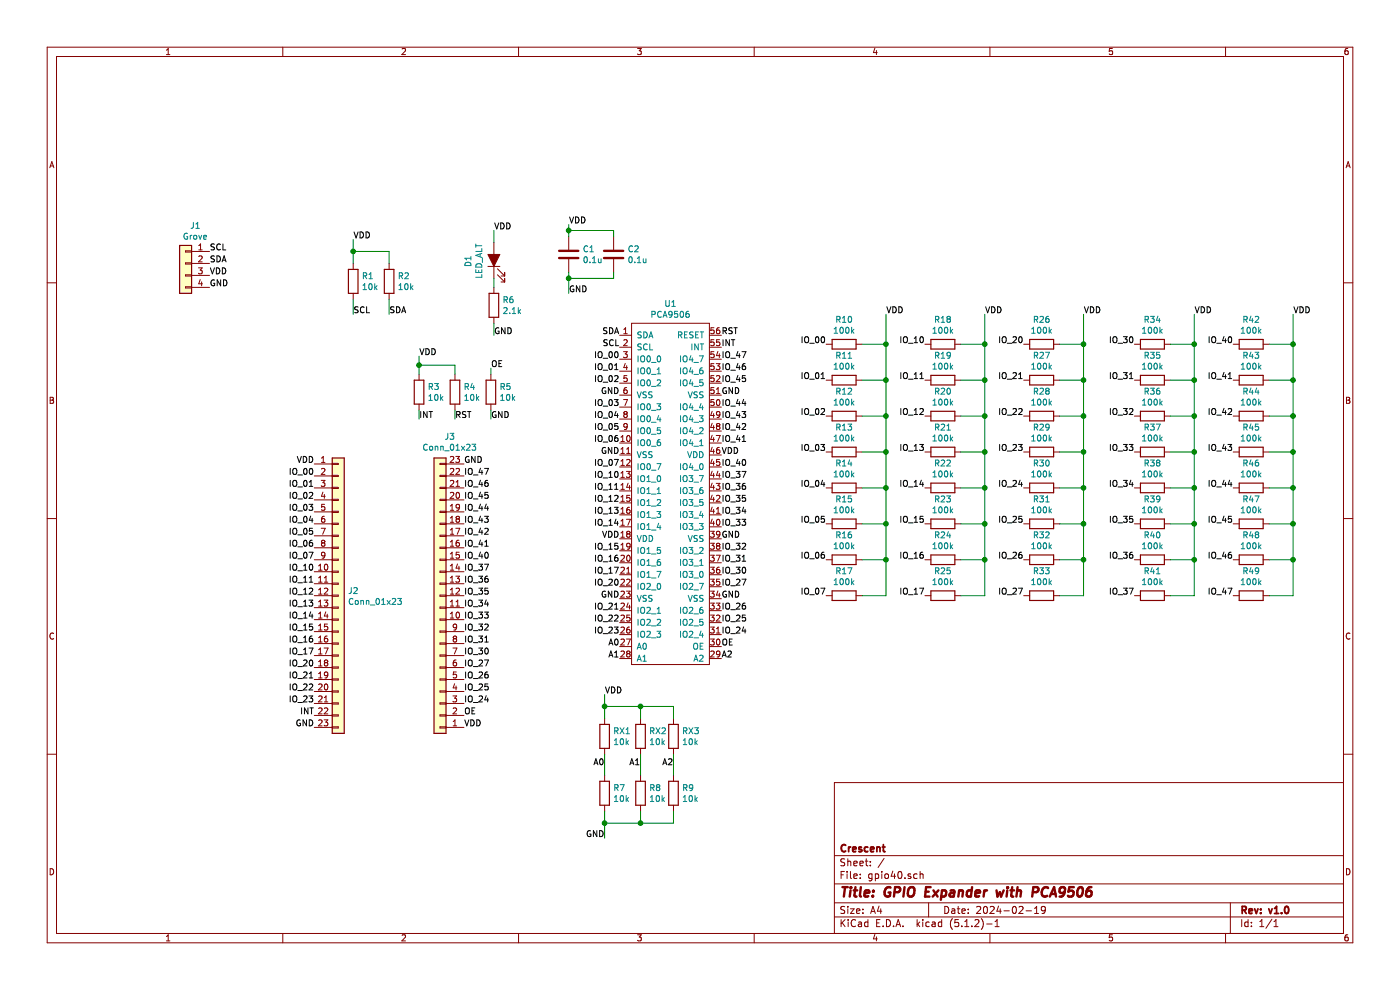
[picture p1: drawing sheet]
EESchema Schematic File Version 4
EELAYER 29 0
EELAYER END
$Descr A4 11693 8268
encoding utf-8
Sheet 1 1
Title "GPIO Expander with PCA9506"
Date "2024-02-19"
Rev "v1.0"
Comp "Crescent"
Comment1 ""
Comment2 ""
Comment3 ""
Comment4 ""
$EndDescr
$Comp
L PCA9506:PCA9506 U1
U 1 1
P 5275 2700
F 0 "U1" H 5600 2865 50  0000 C CNN
F 1 "PCA9506" H 5600 2774 50  0000 C CNN
F 2 "Package_SO:TSSOP-56_6.1x14mm_P0.5mm" H 5275 2700 50  0001 C CNN
F 3 "" H 5275 2700 50  0001 C CNN
	1    5275 2700
	1    0    0    -1  
$EndComp
$Comp
L Connector_Generic:Conn_01x04 J1
U 1 1
P 1550 2200
F 0 "J1" H 1468 2517 50  0000 C CNN
F 1 "Grove" H 1468 2426 50  0000 C CNN
F 2 "GroveCon:GROVE" H 1550 2200 50  0001 C CNN
F 3 "~" H 1550 2200 50  0001 C CNN
	1    1550 2200
	-1   0    0    -1  
$EndComp
$Comp
L Device:C C1
U 1 1
P 4750 2125
F 0 "C1" H 4865 2171 50  0000 L CNN
F 1 "0.1u" H 4865 2080 50  0000 L CNN
F 2 "Capacitor_SMD:C_0603_1608Metric" H 4788 1975 50  0001 C CNN
F 3 "~" H 4750 2125 50  0001 C CNN
	1    4750 2125
	1    0    0    -1  
$EndComp
$Comp
L Device:R R1
U 1 1
P 2950 2350
F 0 "R1" H 3020 2396 50  0000 L CNN
F 1 "10k" H 3020 2305 50  0000 L CNN
F 2 "Resistor_SMD:R_0603_1608Metric" V 2880 2350 50  0001 C CNN
F 3 "~" H 2950 2350 50  0001 C CNN
	1    2950 2350
	1    0    0    -1  
$EndComp
$Comp
L Device:LED_ALT D1
U 1 1
P 4125 2175
F 0 "D1" H 4118 2391 50  0000 C CNN
F 1 "LED_ALT" H 4118 2300 50  0000 C CNN
F 2 "Diode_SMD:D_0603_1608Metric" H 4125 2175 50  0001 C CNN
F 3 "~" H 4125 2175 50  0001 C CNN
	1    4125 2175
	0    -1   -1   0   
$EndComp
Text Label 5175 3000 2    50   ~ 0
IO_00
Text Label 5175 3100 2    50   ~ 0
IO_01
Text Label 5175 3200 2    50   ~ 0
IO_02
Text Label 5175 3400 2    50   ~ 0
IO_03
Text Label 5175 3500 2    50   ~ 0
IO_04
Text Label 5175 3600 2    50   ~ 0
IO_05
Text Label 5175 3700 2    50   ~ 0
IO_06
Text Label 5175 3900 2    50   ~ 0
IO_07
Text Label 5175 4000 2    50   ~ 0
IO_10
Text Label 5175 4100 2    50   ~ 0
IO_11
Text Label 5175 4200 2    50   ~ 0
IO_12
Text Label 5175 4300 2    50   ~ 0
IO_13
Text Label 5175 4400 2    50   ~ 0
IO_14
Text Label 5175 4600 2    50   ~ 0
IO_15
Text Label 5175 4700 2    50   ~ 0
IO_16
Text Label 5175 4800 2    50   ~ 0
IO_17
Text Label 5175 4900 2    50   ~ 0
IO_20
Text Label 5175 5100 2    50   ~ 0
IO_21
Text Label 5175 5200 2    50   ~ 0
IO_22
Text Label 5175 5300 2    50   ~ 0
IO_23
Text Label 6025 5300 0    50   ~ 0
IO_24
Text Label 6025 5200 0    50   ~ 0
IO_25
Text Label 6025 5100 0    50   ~ 0
IO_26
Text Label 6025 4900 0    50   ~ 0
IO_27
Text Label 6025 4800 0    50   ~ 0
IO_30
Text Label 6025 4700 0    50   ~ 0
IO_31
Text Label 6025 4600 0    50   ~ 0
IO_32
Text Label 6025 4400 0    50   ~ 0
IO_33
Text Label 6025 4300 0    50   ~ 0
IO_34
Text Label 6025 4200 0    50   ~ 0
IO_35
Text Label 6025 4100 0    50   ~ 0
IO_36
Text Label 6025 4000 0    50   ~ 0
IO_37
Text Label 6025 3900 0    50   ~ 0
IO_40
Text Label 6025 3700 0    50   ~ 0
IO_41
Text Label 6025 3600 0    50   ~ 0
IO_42
Text Label 6025 3500 0    50   ~ 0
IO_43
Text Label 6025 3400 0    50   ~ 0
IO_44
Text Label 6025 3200 0    50   ~ 0
IO_45
Text Label 6025 3100 0    50   ~ 0
IO_46
Text Label 6025 3000 0    50   ~ 0
IO_47
Text Label 2625 3975 2    50   ~ 0
IO_00
Text Label 2625 4075 2    50   ~ 0
IO_01
Text Label 2625 4175 2    50   ~ 0
IO_02
Text Label 2625 4275 2    50   ~ 0
IO_03
Text Label 2625 4375 2    50   ~ 0
IO_04
Text Label 2625 4475 2    50   ~ 0
IO_05
Text Label 2625 4575 2    50   ~ 0
IO_06
Text Label 2625 4675 2    50   ~ 0
IO_07
Text Label 2625 4775 2    50   ~ 0
IO_10
Text Label 2625 4875 2    50   ~ 0
IO_11
Text Label 2625 4975 2    50   ~ 0
IO_12
Text Label 2625 5075 2    50   ~ 0
IO_13
Text Label 2625 5175 2    50   ~ 0
IO_14
Text Label 2625 5275 2    50   ~ 0
IO_15
Text Label 2625 5375 2    50   ~ 0
IO_16
Text Label 2625 5475 2    50   ~ 0
IO_17
Text Label 2625 5575 2    50   ~ 0
IO_20
Text Label 2625 5675 2    50   ~ 0
IO_21
Text Label 2625 5775 2    50   ~ 0
IO_22
Text Label 2625 5875 2    50   ~ 0
IO_23
Text Label 3875 5875 0    50   ~ 0
IO_24
Text Label 3875 5775 0    50   ~ 0
IO_25
Text Label 3875 5675 0    50   ~ 0
IO_26
Text Label 3875 5575 0    50   ~ 0
IO_27
Text Label 3875 5475 0    50   ~ 0
IO_30
Text Label 3875 5375 0    50   ~ 0
IO_31
Text Label 3875 5275 0    50   ~ 0
IO_32
Text Label 3875 5175 0    50   ~ 0
IO_33
Text Label 3875 5075 0    50   ~ 0
IO_34
Text Label 3875 4975 0    50   ~ 0
IO_35
Text Label 3875 4875 0    50   ~ 0
IO_36
Text Label 3875 4775 0    50   ~ 0
IO_37
Text Label 3875 4675 0    50   ~ 0
IO_40
Text Label 3875 4575 0    50   ~ 0
IO_41
Text Label 3875 4475 0    50   ~ 0
IO_42
Text Label 3875 4375 0    50   ~ 0
IO_43
Text Label 3875 4275 0    50   ~ 0
IO_44
Text Label 3875 4175 0    50   ~ 0
IO_45
Text Label 3875 4075 0    50   ~ 0
IO_46
Text Label 3875 3975 0    50   ~ 0
IO_47
Text Label 1750 2100 0    50   ~ 0
SCL
Text Label 1750 2200 0    50   ~ 0
SDA
Text Label 1750 2300 0    50   ~ 0
VDD
Text Label 1750 2400 0    50   ~ 0
GND
$Comp
L Device:R R2
U 1 1
P 3250 2350
F 0 "R2" H 3320 2396 50  0000 L CNN
F 1 "10k" H 3320 2305 50  0000 L CNN
F 2 "Resistor_SMD:R_0603_1608Metric" V 3180 2350 50  0001 C CNN
F 3 "~" H 3250 2350 50  0001 C CNN
	1    3250 2350
	1    0    0    -1  
$EndComp
Text Label 2950 2000 0    50   ~ 0
VDD
Text Label 2950 2625 0    50   ~ 0
SCL
Text Label 3250 2625 0    50   ~ 0
SDA
Wire Wire Line
	2950 2000 2950 2100
Wire Wire Line
	2950 2500 2950 2625
Wire Wire Line
	3250 2200 3250 2100
Wire Wire Line
	3250 2100 2950 2100
Connection ~ 2950 2100
Wire Wire Line
	2950 2100 2950 2200
Wire Wire Line
	3250 2500 3250 2625
Text Label 5175 2900 2    50   ~ 0
SCL
Text Label 5175 2800 2    50   ~ 0
SDA
$Comp
L Device:R R10
U 1 1
P 7050 2875
F 0 "R10" V 6843 2875 50  0000 C CNN
F 1 "100k" V 6934 2875 50  0000 C CNN
F 2 "Resistor_SMD:R_0603_1608Metric" V 6980 2875 50  0001 C CNN
F 3 "~" H 7050 2875 50  0001 C CNN
	1    7050 2875
	0    1    1    0   
$EndComp
$Comp
L Device:R R11
U 1 1
P 7050 3175
F 0 "R11" V 6843 3175 50  0000 C CNN
F 1 "100k" V 6934 3175 50  0000 C CNN
F 2 "Resistor_SMD:R_0603_1608Metric" V 6980 3175 50  0001 C CNN
F 3 "~" H 7050 3175 50  0001 C CNN
	1    7050 3175
	0    1    1    0   
$EndComp
$Comp
L Connector_Generic:Conn_01x23 J2
U 1 1
P 2825 4975
F 0 "J2" H 2905 5017 50  0000 L CNN
F 1 "Conn_01x23" H 2905 4926 50  0000 L CNN
F 2 "Connector_PinSocket_2.54mm:PinSocket_1x23_P2.54mm_Vertical" H 2825 4975 50  0001 C CNN
F 3 "~" H 2825 4975 50  0001 C CNN
	1    2825 4975
	1    0    0    -1  
$EndComp
$Comp
L Connector_Generic:Conn_01x23 J3
U 1 1
P 3675 4975
F 0 "J3" H 3593 3650 50  0000 C CNN
F 1 "Conn_01x23" H 3593 3741 50  0000 C CNN
F 2 "Connector_PinSocket_2.54mm:PinSocket_1x23_P2.54mm_Vertical" H 3675 4975 50  0001 C CNN
F 3 "~" H 3675 4975 50  0001 C CNN
	1    3675 4975
	-1   0    0    1   
$EndComp
Text Label 2625 3875 2    50   ~ 0
VDD
Text Label 6025 2900 0    50   ~ 0
INT
Text Label 6025 2800 0    50   ~ 0
RST
Text Label 6025 5400 0    50   ~ 0
OE
Text Label 3875 5975 0    50   ~ 0
OE
Text Label 2625 5975 2    50   ~ 0
INT
Text Label 5175 3300 2    50   ~ 0
GND
Text Label 5175 3800 2    50   ~ 0
GND
Text Label 6025 4500 0    50   ~ 0
GND
Text Label 6025 5000 0    50   ~ 0
GND
Text Label 5175 5000 2    50   ~ 0
GND
Text Label 5175 4500 2    50   ~ 0
VDD
Text Label 6025 3800 0    50   ~ 0
VDD
Text Label 2625 6075 2    50   ~ 0
GND
Text Label 3875 3875 0    50   ~ 0
GND
Text Label 3875 6075 0    50   ~ 0
VDD
Text Label 4100 3075 0    50   ~ 0
OE
$Comp
L Device:R R5
U 1 1
P 4100 3275
F 0 "R5" H 4170 3321 50  0000 L CNN
F 1 "10k" H 4170 3230 50  0000 L CNN
F 2 "Resistor_SMD:R_0603_1608Metric" V 4030 3275 50  0001 C CNN
F 3 "~" H 4100 3275 50  0001 C CNN
	1    4100 3275
	1    0    0    -1  
$EndComp
Text Label 4100 3500 0    50   ~ 0
GND
Wire Wire Line
	4100 3075 4100 3125
Wire Wire Line
	4100 3425 4100 3500
$Comp
L Device:R R4
U 1 1
P 3800 3275
F 0 "R4" H 3870 3321 50  0000 L CNN
F 1 "10k" H 3870 3230 50  0000 L CNN
F 2 "Resistor_SMD:R_0603_1608Metric" V 3730 3275 50  0001 C CNN
F 3 "~" H 3800 3275 50  0001 C CNN
	1    3800 3275
	1    0    0    -1  
$EndComp
Text Label 3800 3500 0    50   ~ 0
RST
$Comp
L Device:R R3
U 1 1
P 3500 3275
F 0 "R3" H 3570 3321 50  0000 L CNN
F 1 "10k" H 3570 3230 50  0000 L CNN
F 2 "Resistor_SMD:R_0603_1608Metric" V 3430 3275 50  0001 C CNN
F 3 "~" H 3500 3275 50  0001 C CNN
	1    3500 3275
	1    0    0    -1  
$EndComp
Text Label 3500 3500 0    50   ~ 0
INT
Text Label 10800 2625 0    50   ~ 0
VDD
Wire Wire Line
	3500 2975 3500 3050
Wire Wire Line
	3500 3050 3800 3050
Wire Wire Line
	3800 3050 3800 3125
Connection ~ 3500 3050
Wire Wire Line
	3500 3050 3500 3125
Wire Wire Line
	3800 3425 3800 3500
Wire Wire Line
	3500 3425 3500 3500
Text Label 5175 5400 2    50   ~ 0
A0
Text Label 5175 5500 2    50   ~ 0
A1
Text Label 6025 5500 0    50   ~ 0
A2
Text Label 6025 3300 0    50   ~ 0
GND
$Comp
L Device:R R6
U 1 1
P 4125 2550
F 0 "R6" H 4195 2596 50  0000 L CNN
F 1 "2.1k" H 4195 2505 50  0000 L CNN
F 2 "Resistor_SMD:R_0603_1608Metric" V 4055 2550 50  0001 C CNN
F 3 "~" H 4125 2550 50  0001 C CNN
	1    4125 2550
	1    0    0    -1  
$EndComp
Text Label 4125 1925 0    50   ~ 0
VDD
Text Label 4125 2800 0    50   ~ 0
GND
Wire Wire Line
	4125 1925 4125 2025
Wire Wire Line
	4125 2325 4125 2400
Wire Wire Line
	4125 2700 4125 2800
$Comp
L Device:C C2
U 1 1
P 5125 2125
F 0 "C2" H 5240 2171 50  0000 L CNN
F 1 "0.1u" H 5240 2080 50  0000 L CNN
F 2 "Capacitor_SMD:C_0603_1608Metric" H 5163 1975 50  0001 C CNN
F 3 "~" H 5125 2125 50  0001 C CNN
	1    5125 2125
	1    0    0    -1  
$EndComp
Text Label 4750 1875 0    50   ~ 0
VDD
Text Label 4750 2450 0    50   ~ 0
GND
Wire Wire Line
	4750 1875 4750 1925
Wire Wire Line
	4750 2275 4750 2325
Wire Wire Line
	4750 2325 5125 2325
Wire Wire Line
	5125 2325 5125 2275
Connection ~ 4750 2325
Wire Wire Line
	4750 2325 4750 2450
Wire Wire Line
	5125 1975 5125 1925
Wire Wire Line
	5125 1925 4750 1925
Connection ~ 4750 1925
Wire Wire Line
	4750 1925 4750 1975
$Comp
L Device:R R12
U 1 1
P 7050 3475
F 0 "R12" V 6843 3475 50  0000 C CNN
F 1 "100k" V 6934 3475 50  0000 C CNN
F 2 "Resistor_SMD:R_0603_1608Metric" V 6980 3475 50  0001 C CNN
F 3 "~" H 7050 3475 50  0001 C CNN
	1    7050 3475
	0    1    1    0   
$EndComp
$Comp
L Device:R R13
U 1 1
P 7050 3775
F 0 "R13" V 6843 3775 50  0000 C CNN
F 1 "100k" V 6934 3775 50  0000 C CNN
F 2 "Resistor_SMD:R_0603_1608Metric" V 6980 3775 50  0001 C CNN
F 3 "~" H 7050 3775 50  0001 C CNN
	1    7050 3775
	0    1    1    0   
$EndComp
$Comp
L Device:R R14
U 1 1
P 7050 4075
F 0 "R14" V 6843 4075 50  0000 C CNN
F 1 "100k" V 6934 4075 50  0000 C CNN
F 2 "Resistor_SMD:R_0603_1608Metric" V 6980 4075 50  0001 C CNN
F 3 "~" H 7050 4075 50  0001 C CNN
	1    7050 4075
	0    1    1    0   
$EndComp
$Comp
L Device:R R15
U 1 1
P 7050 4375
F 0 "R15" V 6843 4375 50  0000 C CNN
F 1 "100k" V 6934 4375 50  0000 C CNN
F 2 "Resistor_SMD:R_0603_1608Metric" V 6980 4375 50  0001 C CNN
F 3 "~" H 7050 4375 50  0001 C CNN
	1    7050 4375
	0    1    1    0   
$EndComp
$Comp
L Device:R R16
U 1 1
P 7050 4675
F 0 "R16" V 6843 4675 50  0000 C CNN
F 1 "100k" V 6934 4675 50  0000 C CNN
F 2 "Resistor_SMD:R_0603_1608Metric" V 6980 4675 50  0001 C CNN
F 3 "~" H 7050 4675 50  0001 C CNN
	1    7050 4675
	0    1    1    0   
$EndComp
$Comp
L Device:R R17
U 1 1
P 7050 4975
F 0 "R17" V 6843 4975 50  0000 C CNN
F 1 "100k" V 6934 4975 50  0000 C CNN
F 2 "Resistor_SMD:R_0603_1608Metric" V 6980 4975 50  0001 C CNN
F 3 "~" H 7050 4975 50  0001 C CNN
	1    7050 4975
	0    1    1    0   
$EndComp
Text Label 6900 2875 2    50   ~ 0
IO_00
Text Label 6900 3175 2    50   ~ 0
IO_01
Text Label 6900 3475 2    50   ~ 0
IO_02
Text Label 6900 3775 2    50   ~ 0
IO_03
Text Label 6900 4075 2    50   ~ 0
IO_04
Text Label 6900 4375 2    50   ~ 0
IO_05
Text Label 6900 4675 2    50   ~ 0
IO_06
Text Label 6900 4975 2    50   ~ 0
IO_07
$Comp
L Device:R R18
U 1 1
P 7875 2875
F 0 "R18" V 7668 2875 50  0000 C CNN
F 1 "100k" V 7759 2875 50  0000 C CNN
F 2 "Resistor_SMD:R_0603_1608Metric" V 7805 2875 50  0001 C CNN
F 3 "~" H 7875 2875 50  0001 C CNN
	1    7875 2875
	0    1    1    0   
$EndComp
$Comp
L Device:R R19
U 1 1
P 7875 3175
F 0 "R19" V 7668 3175 50  0000 C CNN
F 1 "100k" V 7759 3175 50  0000 C CNN
F 2 "Resistor_SMD:R_0603_1608Metric" V 7805 3175 50  0001 C CNN
F 3 "~" H 7875 3175 50  0001 C CNN
	1    7875 3175
	0    1    1    0   
$EndComp
$Comp
L Device:R R20
U 1 1
P 7875 3475
F 0 "R20" V 7668 3475 50  0000 C CNN
F 1 "100k" V 7759 3475 50  0000 C CNN
F 2 "Resistor_SMD:R_0603_1608Metric" V 7805 3475 50  0001 C CNN
F 3 "~" H 7875 3475 50  0001 C CNN
	1    7875 3475
	0    1    1    0   
$EndComp
$Comp
L Device:R R21
U 1 1
P 7875 3775
F 0 "R21" V 7668 3775 50  0000 C CNN
F 1 "100k" V 7759 3775 50  0000 C CNN
F 2 "Resistor_SMD:R_0603_1608Metric" V 7805 3775 50  0001 C CNN
F 3 "~" H 7875 3775 50  0001 C CNN
	1    7875 3775
	0    1    1    0   
$EndComp
$Comp
L Device:R R22
U 1 1
P 7875 4075
F 0 "R22" V 7668 4075 50  0000 C CNN
F 1 "100k" V 7759 4075 50  0000 C CNN
F 2 "Resistor_SMD:R_0603_1608Metric" V 7805 4075 50  0001 C CNN
F 3 "~" H 7875 4075 50  0001 C CNN
	1    7875 4075
	0    1    1    0   
$EndComp
$Comp
L Device:R R23
U 1 1
P 7875 4375
F 0 "R23" V 7668 4375 50  0000 C CNN
F 1 "100k" V 7759 4375 50  0000 C CNN
F 2 "Resistor_SMD:R_0603_1608Metric" V 7805 4375 50  0001 C CNN
F 3 "~" H 7875 4375 50  0001 C CNN
	1    7875 4375
	0    1    1    0   
$EndComp
$Comp
L Device:R R24
U 1 1
P 7875 4675
F 0 "R24" V 7668 4675 50  0000 C CNN
F 1 "100k" V 7759 4675 50  0000 C CNN
F 2 "Resistor_SMD:R_0603_1608Metric" V 7805 4675 50  0001 C CNN
F 3 "~" H 7875 4675 50  0001 C CNN
	1    7875 4675
	0    1    1    0   
$EndComp
$Comp
L Device:R R25
U 1 1
P 7875 4975
F 0 "R25" V 7668 4975 50  0000 C CNN
F 1 "100k" V 7759 4975 50  0000 C CNN
F 2 "Resistor_SMD:R_0603_1608Metric" V 7805 4975 50  0001 C CNN
F 3 "~" H 7875 4975 50  0001 C CNN
	1    7875 4975
	0    1    1    0   
$EndComp
Text Label 7725 2875 2    50   ~ 0
IO_10
Text Label 7725 3175 2    50   ~ 0
IO_11
Text Label 7725 3475 2    50   ~ 0
IO_12
Text Label 7725 3775 2    50   ~ 0
IO_13
Text Label 7725 4075 2    50   ~ 0
IO_14
Text Label 7725 4375 2    50   ~ 0
IO_15
Text Label 7725 4675 2    50   ~ 0
IO_16
Text Label 7725 4975 2    50   ~ 0
IO_17
$Comp
L Device:R R34
U 1 1
P 9625 2875
F 0 "R34" V 9418 2875 50  0000 C CNN
F 1 "100k" V 9509 2875 50  0000 C CNN
F 2 "Resistor_SMD:R_0603_1608Metric" V 9555 2875 50  0001 C CNN
F 3 "~" H 9625 2875 50  0001 C CNN
	1    9625 2875
	0    1    1    0   
$EndComp
$Comp
L Device:R R35
U 1 1
P 9625 3175
F 0 "R35" V 9418 3175 50  0000 C CNN
F 1 "100k" V 9509 3175 50  0000 C CNN
F 2 "Resistor_SMD:R_0603_1608Metric" V 9555 3175 50  0001 C CNN
F 3 "~" H 9625 3175 50  0001 C CNN
	1    9625 3175
	0    1    1    0   
$EndComp
$Comp
L Device:R R36
U 1 1
P 9625 3475
F 0 "R36" V 9418 3475 50  0000 C CNN
F 1 "100k" V 9509 3475 50  0000 C CNN
F 2 "Resistor_SMD:R_0603_1608Metric" V 9555 3475 50  0001 C CNN
F 3 "~" H 9625 3475 50  0001 C CNN
	1    9625 3475
	0    1    1    0   
$EndComp
$Comp
L Device:R R37
U 1 1
P 9625 3775
F 0 "R37" V 9418 3775 50  0000 C CNN
F 1 "100k" V 9509 3775 50  0000 C CNN
F 2 "Resistor_SMD:R_0603_1608Metric" V 9555 3775 50  0001 C CNN
F 3 "~" H 9625 3775 50  0001 C CNN
	1    9625 3775
	0    1    1    0   
$EndComp
$Comp
L Device:R R38
U 1 1
P 9625 4075
F 0 "R38" V 9418 4075 50  0000 C CNN
F 1 "100k" V 9509 4075 50  0000 C CNN
F 2 "Resistor_SMD:R_0603_1608Metric" V 9555 4075 50  0001 C CNN
F 3 "~" H 9625 4075 50  0001 C CNN
	1    9625 4075
	0    1    1    0   
$EndComp
$Comp
L Device:R R39
U 1 1
P 9625 4375
F 0 "R39" V 9418 4375 50  0000 C CNN
F 1 "100k" V 9509 4375 50  0000 C CNN
F 2 "Resistor_SMD:R_0603_1608Metric" V 9555 4375 50  0001 C CNN
F 3 "~" H 9625 4375 50  0001 C CNN
	1    9625 4375
	0    1    1    0   
$EndComp
$Comp
L Device:R R40
U 1 1
P 9625 4675
F 0 "R40" V 9418 4675 50  0000 C CNN
F 1 "100k" V 9509 4675 50  0000 C CNN
F 2 "Resistor_SMD:R_0603_1608Metric" V 9555 4675 50  0001 C CNN
F 3 "~" H 9625 4675 50  0001 C CNN
	1    9625 4675
	0    1    1    0   
$EndComp
$Comp
L Device:R R41
U 1 1
P 9625 4975
F 0 "R41" V 9418 4975 50  0000 C CNN
F 1 "100k" V 9509 4975 50  0000 C CNN
F 2 "Resistor_SMD:R_0603_1608Metric" V 9555 4975 50  0001 C CNN
F 3 "~" H 9625 4975 50  0001 C CNN
	1    9625 4975
	0    1    1    0   
$EndComp
Text Label 8550 2875 2    50   ~ 0
IO_20
Text Label 8550 3175 2    50   ~ 0
IO_21
Text Label 8550 3475 2    50   ~ 0
IO_22
Text Label 8550 3775 2    50   ~ 0
IO_23
Text Label 8550 4075 2    50   ~ 0
IO_24
Text Label 8550 4375 2    50   ~ 0
IO_25
Text Label 8550 4675 2    50   ~ 0
IO_26
Text Label 8550 4975 2    50   ~ 0
IO_27
Text Label 9475 2875 2    50   ~ 0
IO_30
Text Label 9475 3175 2    50   ~ 0
IO_31
Text Label 9475 3475 2    50   ~ 0
IO_32
Text Label 9475 3775 2    50   ~ 0
IO_33
Text Label 9475 4075 2    50   ~ 0
IO_34
Text Label 9475 4375 2    50   ~ 0
IO_35
Text Label 9475 4675 2    50   ~ 0
IO_36
Text Label 9475 4975 2    50   ~ 0
IO_37
Text Label 10300 2875 2    50   ~ 0
IO_40
Text Label 10300 3175 2    50   ~ 0
IO_41
Text Label 10300 3475 2    50   ~ 0
IO_42
Text Label 10300 3775 2    50   ~ 0
IO_43
Text Label 10300 4075 2    50   ~ 0
IO_44
Text Label 10300 4375 2    50   ~ 0
IO_45
Text Label 10300 4675 2    50   ~ 0
IO_46
Text Label 10300 4975 2    50   ~ 0
IO_47
$Comp
L Device:R R26
U 1 1
P 8700 2875
F 0 "R26" V 8493 2875 50  0000 C CNN
F 1 "100k" V 8584 2875 50  0000 C CNN
F 2 "Resistor_SMD:R_0603_1608Metric" V 8630 2875 50  0001 C CNN
F 3 "~" H 8700 2875 50  0001 C CNN
	1    8700 2875
	0    1    1    0   
$EndComp
$Comp
L Device:R R27
U 1 1
P 8700 3175
F 0 "R27" V 8493 3175 50  0000 C CNN
F 1 "100k" V 8584 3175 50  0000 C CNN
F 2 "Resistor_SMD:R_0603_1608Metric" V 8630 3175 50  0001 C CNN
F 3 "~" H 8700 3175 50  0001 C CNN
	1    8700 3175
	0    1    1    0   
$EndComp
$Comp
L Device:R R28
U 1 1
P 8700 3475
F 0 "R28" V 8493 3475 50  0000 C CNN
F 1 "100k" V 8584 3475 50  0000 C CNN
F 2 "Resistor_SMD:R_0603_1608Metric" V 8630 3475 50  0001 C CNN
F 3 "~" H 8700 3475 50  0001 C CNN
	1    8700 3475
	0    1    1    0   
$EndComp
$Comp
L Device:R R29
U 1 1
P 8700 3775
F 0 "R29" V 8493 3775 50  0000 C CNN
F 1 "100k" V 8584 3775 50  0000 C CNN
F 2 "Resistor_SMD:R_0603_1608Metric" V 8630 3775 50  0001 C CNN
F 3 "~" H 8700 3775 50  0001 C CNN
	1    8700 3775
	0    1    1    0   
$EndComp
$Comp
L Device:R R30
U 1 1
P 8700 4075
F 0 "R30" V 8493 4075 50  0000 C CNN
F 1 "100k" V 8584 4075 50  0000 C CNN
F 2 "Resistor_SMD:R_0603_1608Metric" V 8630 4075 50  0001 C CNN
F 3 "~" H 8700 4075 50  0001 C CNN
	1    8700 4075
	0    1    1    0   
$EndComp
$Comp
L Device:R R31
U 1 1
P 8700 4375
F 0 "R31" V 8493 4375 50  0000 C CNN
F 1 "100k" V 8584 4375 50  0000 C CNN
F 2 "Resistor_SMD:R_0603_1608Metric" V 8630 4375 50  0001 C CNN
F 3 "~" H 8700 4375 50  0001 C CNN
	1    8700 4375
	0    1    1    0   
$EndComp
$Comp
L Device:R R32
U 1 1
P 8700 4675
F 0 "R32" V 8493 4675 50  0000 C CNN
F 1 "100k" V 8584 4675 50  0000 C CNN
F 2 "Resistor_SMD:R_0603_1608Metric" V 8630 4675 50  0001 C CNN
F 3 "~" H 8700 4675 50  0001 C CNN
	1    8700 4675
	0    1    1    0   
$EndComp
$Comp
L Device:R R33
U 1 1
P 8700 4975
F 0 "R33" V 8493 4975 50  0000 C CNN
F 1 "100k" V 8584 4975 50  0000 C CNN
F 2 "Resistor_SMD:R_0603_1608Metric" V 8630 4975 50  0001 C CNN
F 3 "~" H 8700 4975 50  0001 C CNN
	1    8700 4975
	0    1    1    0   
$EndComp
$Comp
L Device:R R42
U 1 1
P 10450 2875
F 0 "R42" V 10243 2875 50  0000 C CNN
F 1 "100k" V 10334 2875 50  0000 C CNN
F 2 "Resistor_SMD:R_0603_1608Metric" V 10380 2875 50  0001 C CNN
F 3 "~" H 10450 2875 50  0001 C CNN
	1    10450 2875
	0    1    1    0   
$EndComp
$Comp
L Device:R R43
U 1 1
P 10450 3175
F 0 "R43" V 10243 3175 50  0000 C CNN
F 1 "100k" V 10334 3175 50  0000 C CNN
F 2 "Resistor_SMD:R_0603_1608Metric" V 10380 3175 50  0001 C CNN
F 3 "~" H 10450 3175 50  0001 C CNN
	1    10450 3175
	0    1    1    0   
$EndComp
$Comp
L Device:R R44
U 1 1
P 10450 3475
F 0 "R44" V 10243 3475 50  0000 C CNN
F 1 "100k" V 10334 3475 50  0000 C CNN
F 2 "Resistor_SMD:R_0603_1608Metric" V 10380 3475 50  0001 C CNN
F 3 "~" H 10450 3475 50  0001 C CNN
	1    10450 3475
	0    1    1    0   
$EndComp
$Comp
L Device:R R45
U 1 1
P 10450 3775
F 0 "R45" V 10243 3775 50  0000 C CNN
F 1 "100k" V 10334 3775 50  0000 C CNN
F 2 "Resistor_SMD:R_0603_1608Metric" V 10380 3775 50  0001 C CNN
F 3 "~" H 10450 3775 50  0001 C CNN
	1    10450 3775
	0    1    1    0   
$EndComp
$Comp
L Device:R R46
U 1 1
P 10450 4075
F 0 "R46" V 10243 4075 50  0000 C CNN
F 1 "100k" V 10334 4075 50  0000 C CNN
F 2 "Resistor_SMD:R_0603_1608Metric" V 10380 4075 50  0001 C CNN
F 3 "~" H 10450 4075 50  0001 C CNN
	1    10450 4075
	0    1    1    0   
$EndComp
$Comp
L Device:R R47
U 1 1
P 10450 4375
F 0 "R47" V 10243 4375 50  0000 C CNN
F 1 "100k" V 10334 4375 50  0000 C CNN
F 2 "Resistor_SMD:R_0603_1608Metric" V 10380 4375 50  0001 C CNN
F 3 "~" H 10450 4375 50  0001 C CNN
	1    10450 4375
	0    1    1    0   
$EndComp
$Comp
L Device:R R48
U 1 1
P 10450 4675
F 0 "R48" V 10243 4675 50  0000 C CNN
F 1 "100k" V 10334 4675 50  0000 C CNN
F 2 "Resistor_SMD:R_0603_1608Metric" V 10380 4675 50  0001 C CNN
F 3 "~" H 10450 4675 50  0001 C CNN
	1    10450 4675
	0    1    1    0   
$EndComp
$Comp
L Device:R R49
U 1 1
P 10450 4975
F 0 "R49" V 10243 4975 50  0000 C CNN
F 1 "100k" V 10334 4975 50  0000 C CNN
F 2 "Resistor_SMD:R_0603_1608Metric" V 10380 4975 50  0001 C CNN
F 3 "~" H 10450 4975 50  0001 C CNN
	1    10450 4975
	0    1    1    0   
$EndComp
Wire Wire Line
	10600 2875 10800 2875
Wire Wire Line
	10800 2875 10800 2625
Wire Wire Line
	10600 3175 10800 3175
Wire Wire Line
	10800 3175 10800 2875
Connection ~ 10800 2875
Wire Wire Line
	10600 3475 10800 3475
Wire Wire Line
	10800 3475 10800 3175
Connection ~ 10800 3175
Wire Wire Line
	10800 3775 10800 3475
Wire Wire Line
	10600 3775 10800 3775
Connection ~ 10800 3475
Wire Wire Line
	10600 4075 10800 4075
Wire Wire Line
	10800 4075 10800 3775
Connection ~ 10800 3775
Wire Wire Line
	10600 4375 10800 4375
Wire Wire Line
	10800 4375 10800 4075
Connection ~ 10800 4075
Wire Wire Line
	10600 4675 10800 4675
Wire Wire Line
	10800 4675 10800 4375
Connection ~ 10800 4375
Wire Wire Line
	10600 4975 10800 4975
Wire Wire Line
	10800 4975 10800 4675
Connection ~ 10800 4675
Text Label 9975 2625 0    50   ~ 0
VDD
Wire Wire Line
	9775 2875 9975 2875
Wire Wire Line
	9975 2875 9975 2625
Wire Wire Line
	9775 3175 9975 3175
Wire Wire Line
	9975 3175 9975 2875
Connection ~ 9975 2875
Wire Wire Line
	9775 3475 9975 3475
Wire Wire Line
	9975 3475 9975 3175
Connection ~ 9975 3175
Wire Wire Line
	9975 3775 9975 3475
Wire Wire Line
	9775 3775 9975 3775
Connection ~ 9975 3475
Wire Wire Line
	9775 4075 9975 4075
Wire Wire Line
	9975 4075 9975 3775
Connection ~ 9975 3775
Wire Wire Line
	9775 4375 9975 4375
Wire Wire Line
	9975 4375 9975 4075
Connection ~ 9975 4075
Wire Wire Line
	9775 4675 9975 4675
Wire Wire Line
	9975 4675 9975 4375
Connection ~ 9975 4375
Wire Wire Line
	9775 4975 9975 4975
Wire Wire Line
	9975 4975 9975 4675
Connection ~ 9975 4675
Text Label 9050 2625 0    50   ~ 0
VDD
Wire Wire Line
	8850 2875 9050 2875
Wire Wire Line
	9050 2875 9050 2625
Wire Wire Line
	8850 3175 9050 3175
Wire Wire Line
	9050 3175 9050 2875
Connection ~ 9050 2875
Wire Wire Line
	8850 3475 9050 3475
Wire Wire Line
	9050 3475 9050 3175
Connection ~ 9050 3175
Wire Wire Line
	9050 3775 9050 3475
Wire Wire Line
	8850 3775 9050 3775
Connection ~ 9050 3475
Wire Wire Line
	8850 4075 9050 4075
Wire Wire Line
	9050 4075 9050 3775
Connection ~ 9050 3775
Wire Wire Line
	8850 4375 9050 4375
Wire Wire Line
	9050 4375 9050 4075
Connection ~ 9050 4075
Wire Wire Line
	8850 4675 9050 4675
Wire Wire Line
	9050 4675 9050 4375
Connection ~ 9050 4375
Wire Wire Line
	8850 4975 9050 4975
Wire Wire Line
	9050 4975 9050 4675
Connection ~ 9050 4675
Text Label 8225 2625 0    50   ~ 0
VDD
Wire Wire Line
	8025 2875 8225 2875
Wire Wire Line
	8225 2875 8225 2625
Wire Wire Line
	8025 3175 8225 3175
Wire Wire Line
	8225 3175 8225 2875
Connection ~ 8225 2875
Wire Wire Line
	8025 3475 8225 3475
Wire Wire Line
	8225 3475 8225 3175
Connection ~ 8225 3175
Wire Wire Line
	8225 3775 8225 3475
Wire Wire Line
	8025 3775 8225 3775
Connection ~ 8225 3475
Wire Wire Line
	8025 4075 8225 4075
Wire Wire Line
	8225 4075 8225 3775
Connection ~ 8225 3775
Wire Wire Line
	8025 4375 8225 4375
Wire Wire Line
	8225 4375 8225 4075
Connection ~ 8225 4075
Wire Wire Line
	8025 4675 8225 4675
Wire Wire Line
	8225 4675 8225 4375
Connection ~ 8225 4375
Wire Wire Line
	8025 4975 8225 4975
Wire Wire Line
	8225 4975 8225 4675
Connection ~ 8225 4675
Text Label 7400 2625 0    50   ~ 0
VDD
Wire Wire Line
	7200 2875 7400 2875
Wire Wire Line
	7400 2875 7400 2625
Wire Wire Line
	7200 3175 7400 3175
Wire Wire Line
	7400 3175 7400 2875
Connection ~ 7400 2875
Wire Wire Line
	7200 3475 7400 3475
Wire Wire Line
	7400 3475 7400 3175
Connection ~ 7400 3175
Wire Wire Line
	7400 3775 7400 3475
Wire Wire Line
	7200 3775 7400 3775
Connection ~ 7400 3475
Wire Wire Line
	7200 4075 7400 4075
Wire Wire Line
	7400 4075 7400 3775
Connection ~ 7400 3775
Wire Wire Line
	7200 4375 7400 4375
Wire Wire Line
	7400 4375 7400 4075
Connection ~ 7400 4075
Wire Wire Line
	7200 4675 7400 4675
Wire Wire Line
	7400 4675 7400 4375
Connection ~ 7400 4375
Wire Wire Line
	7200 4975 7400 4975
Wire Wire Line
	7400 4975 7400 4675
Connection ~ 7400 4675
$Comp
L Device:R RX1
U 1 1
P 5050 6150
F 0 "RX1" H 5120 6196 50  0000 L CNN
F 1 "10k" H 5120 6105 50  0000 L CNN
F 2 "Resistor_SMD:R_0603_1608Metric" V 4980 6150 50  0001 C CNN
F 3 "~" H 5050 6150 50  0001 C CNN
	1    5050 6150
	1    0    0    -1  
$EndComp
$Comp
L Device:R RX2
U 1 1
P 5350 6150
F 0 "RX2" H 5420 6196 50  0000 L CNN
F 1 "10k" H 5420 6105 50  0000 L CNN
F 2 "Resistor_SMD:R_0603_1608Metric" V 5280 6150 50  0001 C CNN
F 3 "~" H 5350 6150 50  0001 C CNN
	1    5350 6150
	1    0    0    -1  
$EndComp
Text Label 5050 5800 0    50   ~ 0
VDD
Wire Wire Line
	5050 5800 5050 5900
Wire Wire Line
	5350 6000 5350 5900
Wire Wire Line
	5350 5900 5050 5900
Connection ~ 5050 5900
Wire Wire Line
	5050 5900 5050 6000
$Comp
L Device:R R7
U 1 1
P 5050 6625
F 0 "R7" H 5120 6671 50  0000 L CNN
F 1 "10k" H 5120 6580 50  0000 L CNN
F 2 "Resistor_SMD:R_0603_1608Metric" V 4980 6625 50  0001 C CNN
F 3 "~" H 5050 6625 50  0001 C CNN
	1    5050 6625
	1    0    0    -1  
$EndComp
$Comp
L Device:R R8
U 1 1
P 5350 6625
F 0 "R8" H 5420 6671 50  0000 L CNN
F 1 "10k" H 5420 6580 50  0000 L CNN
F 2 "Resistor_SMD:R_0603_1608Metric" V 5280 6625 50  0001 C CNN
F 3 "~" H 5350 6625 50  0001 C CNN
	1    5350 6625
	1    0    0    -1  
$EndComp
$Comp
L Device:R RX3
U 1 1
P 5625 6150
F 0 "RX3" H 5695 6196 50  0000 L CNN
F 1 "10k" H 5695 6105 50  0000 L CNN
F 2 "Resistor_SMD:R_0603_1608Metric" V 5555 6150 50  0001 C CNN
F 3 "~" H 5625 6150 50  0001 C CNN
	1    5625 6150
	1    0    0    -1  
$EndComp
$Comp
L Device:R R9
U 1 1
P 5625 6625
F 0 "R9" H 5695 6671 50  0000 L CNN
F 1 "10k" H 5695 6580 50  0000 L CNN
F 2 "Resistor_SMD:R_0603_1608Metric" V 5555 6625 50  0001 C CNN
F 3 "~" H 5625 6625 50  0001 C CNN
	1    5625 6625
	1    0    0    -1  
$EndComp
Text Label 5050 6400 2    50   ~ 0
A0
Text Label 5350 6400 2    50   ~ 0
A1
Text Label 5625 6400 2    50   ~ 0
A2
Wire Wire Line
	5350 5900 5625 5900
Wire Wire Line
	5625 5900 5625 6000
Connection ~ 5350 5900
Wire Wire Line
	5625 6300 5625 6475
Wire Wire Line
	5350 6300 5350 6475
Wire Wire Line
	5050 6300 5050 6475
Wire Wire Line
	5050 6775 5050 6875
Wire Wire Line
	5050 6875 5350 6875
Wire Wire Line
	5350 6875 5350 6775
Wire Wire Line
	5350 6875 5625 6875
Wire Wire Line
	5625 6875 5625 6775
Connection ~ 5350 6875
Text Label 5050 7000 2    50   ~ 0
GND
Wire Wire Line
	5050 6875 5050 7000
Connection ~ 5050 6875
Text Label 3500 2975 0    50   ~ 0
VDD
$EndSCHEMATC
